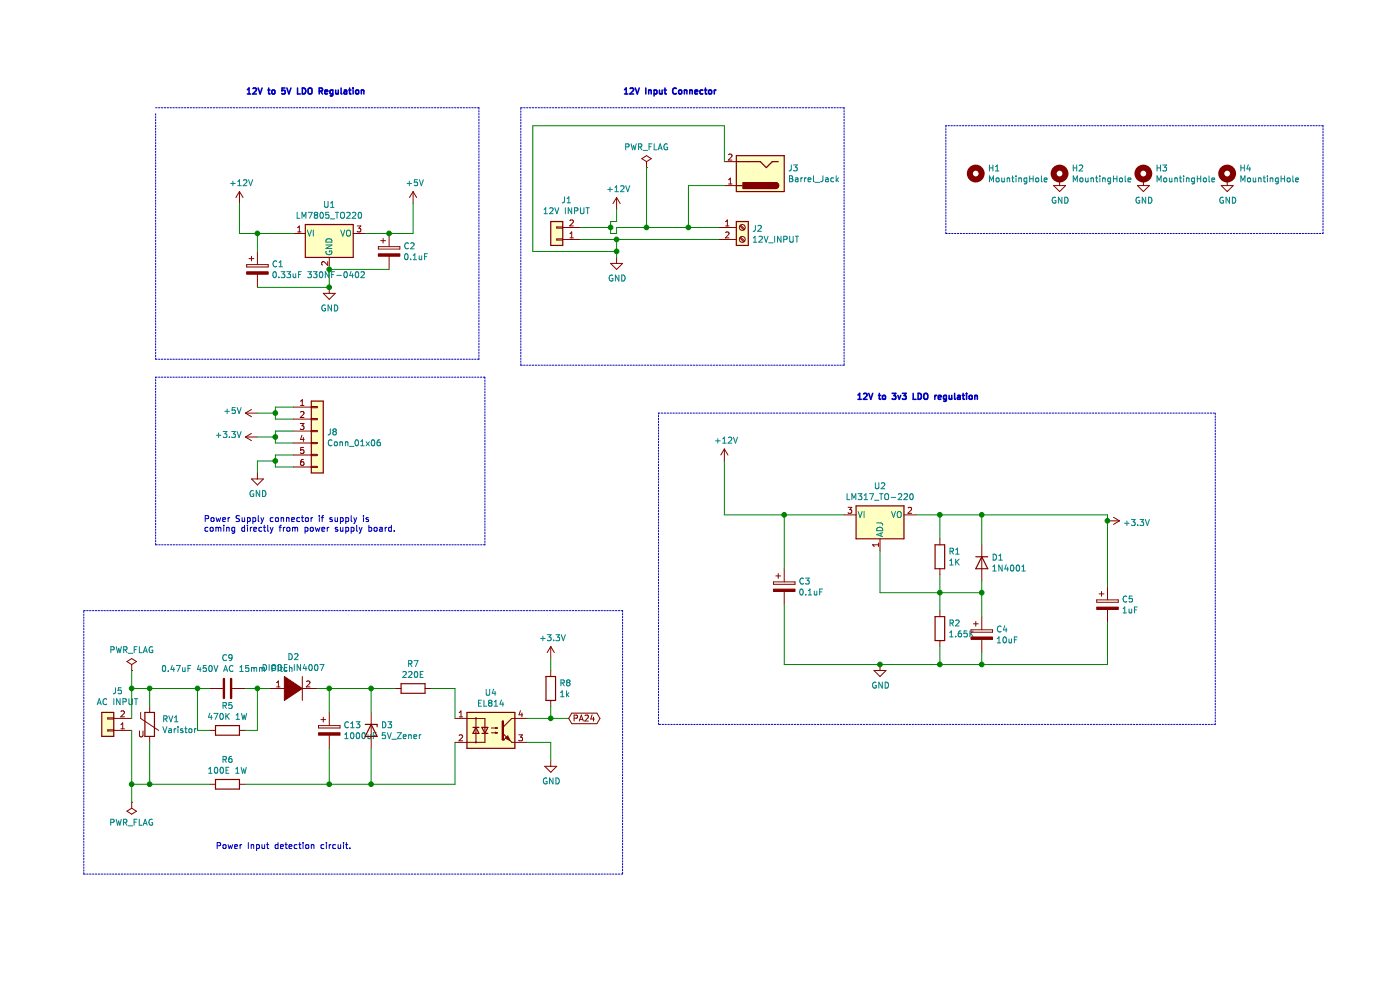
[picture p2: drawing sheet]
EESchema Schematic File Version 4
EELAYER 30 0
EELAYER END
$Descr A4 11693 8268
encoding utf-8
Sheet 2 4
Title ""
Date ""
Rev ""
Comp ""
Comment1 ""
Comment2 ""
Comment3 ""
Comment4 ""
$EndDescr
$Comp
L power:+12V #PWR04
U 1 1
P 5150 1750
F 0 "#PWR04" H 5150 1600 50  0001 C CNN
F 1 "+12V" H 5165 1923 50  0000 C CNN
F 2 "" H 5150 1750 50  0001 C CNN
F 3 "" H 5150 1750 50  0001 C CNN
	1    5150 1750
	1    0    0    -1  
$EndComp
$Comp
L power:GND #PWR05
U 1 1
P 5150 2150
F 0 "#PWR05" H 5150 1900 50  0001 C CNN
F 1 "GND" H 5155 1977 50  0000 C CNN
F 2 "" H 5150 2150 50  0001 C CNN
F 3 "" H 5150 2150 50  0001 C CNN
	1    5150 2150
	1    0    0    -1  
$EndComp
Wire Wire Line
	5150 1750 5150 1850
Wire Wire Line
	5150 1850 5100 1850
Wire Wire Line
	5100 1950 5150 1950
Wire Wire Line
	5150 1950 5150 1900
Wire Wire Line
	5100 1850 5100 1900
Wire Wire Line
	5150 1900 5400 1900
Wire Wire Line
	5150 2150 5150 2100
$Comp
L power:PWR_FLAG #FLG01
U 1 1
P 5400 1400
F 0 "#FLG01" H 5400 1475 50  0001 C CNN
F 1 "PWR_FLAG" H 5400 1573 50  0000 C CNN
F 2 "" H 5400 1400 50  0001 C CNN
F 3 "~" H 5400 1400 50  0001 C CNN
	1    5400 1400
	1    0    0    -1  
$EndComp
Wire Wire Line
	5400 1400 5400 1900
$Comp
L Regulator_Linear:LM7805_TO220 U1
U 1 1
P 2750 1950
F 0 "U1" H 2750 2192 50  0000 C CNN
F 1 "LM7805_TO220" H 2750 2101 50  0000 C CNN
F 2 "Package_TO_SOT_THT:TO-220-3_Vertical" H 2750 2175 50  0001 C CIN
F 3 "https://www.onsemi.cn/PowerSolutions/document/MC7800-D.PDF" H 2750 1900 50  0001 C CNN
	1    2750 1950
	1    0    0    -1  
$EndComp
$Comp
L power:+12V #PWR01
U 1 1
P 2000 1700
F 0 "#PWR01" H 2000 1550 50  0001 C CNN
F 1 "+12V" H 2015 1873 50  0000 C CNN
F 2 "" H 2000 1700 50  0001 C CNN
F 3 "" H 2000 1700 50  0001 C CNN
	1    2000 1700
	1    0    0    -1  
$EndComp
Wire Wire Line
	2000 1700 2000 1950
Wire Wire Line
	2000 1950 2150 1950
$Comp
L power:+5V #PWR03
U 1 1
P 3450 1700
F 0 "#PWR03" H 3450 1550 50  0001 C CNN
F 1 "+5V" H 3465 1873 50  0000 C CNN
F 2 "" H 3450 1700 50  0001 C CNN
F 3 "" H 3450 1700 50  0001 C CNN
	1    3450 1700
	1    0    0    -1  
$EndComp
Wire Wire Line
	3450 1700 3450 1950
Wire Wire Line
	3450 1950 3250 1950
$Comp
L power:GND #PWR02
U 1 1
P 2750 2400
F 0 "#PWR02" H 2750 2150 50  0001 C CNN
F 1 "GND" H 2755 2227 50  0000 C CNN
F 2 "" H 2750 2400 50  0001 C CNN
F 3 "" H 2750 2400 50  0001 C CNN
	1    2750 2400
	1    0    0    -1  
$EndComp
Wire Wire Line
	2750 2400 2750 2250
$Comp
L Device:CP C1
U 1 1
P 2150 2250
F 0 "C1" H 2268 2296 50  0000 L CNN
F 1 "0.33uF 330NF-0402" H 2268 2205 50  0000 L CNN
F 2 "Capacitor_SMD:C_0402_1005Metric" H 2188 2100 50  0001 C CNN
F 3 "~" H 2150 2250 50  0001 C CNN
	1    2150 2250
	1    0    0    -1  
$EndComp
Wire Wire Line
	2150 2100 2150 1950
Connection ~ 2150 1950
Wire Wire Line
	2150 1950 2450 1950
Wire Wire Line
	2150 2400 2750 2400
Connection ~ 2750 2400
$Comp
L Device:CP C2
U 1 1
P 3250 2100
F 0 "C2" H 3368 2146 50  0000 L CNN
F 1 "0.1uF" H 3368 2055 50  0000 L CNN
F 2 "Capacitor_SMD:C_0402_1005Metric" H 3288 1950 50  0001 C CNN
F 3 "~" H 3250 2100 50  0001 C CNN
	1    3250 2100
	1    0    0    -1  
$EndComp
Connection ~ 3250 1950
Wire Wire Line
	3250 1950 3050 1950
Wire Wire Line
	3250 2250 2750 2250
Connection ~ 2750 2250
$Comp
L Platform-rescue:LM317_TO-220-Regulator_Linear-Platform-rescue-Platform-rescue U2
U 1 1
P 7350 4300
F 0 "U2" H 7350 4542 50  0000 C CNN
F 1 "LM317_TO-220" H 7350 4451 50  0000 C CNN
F 2 "Package_TO_SOT_THT:TO-220-3_Vertical" H 7350 4550 50  0001 C CIN
F 3 "http://www.ti.com/lit/ds/symlink/lm317.pdf" H 7350 4300 50  0001 C CNN
	1    7350 4300
	1    0    0    -1  
$EndComp
$Comp
L power:+12V #PWR06
U 1 1
P 6050 3850
F 0 "#PWR06" H 6050 3700 50  0001 C CNN
F 1 "+12V" H 6065 4023 50  0000 C CNN
F 2 "" H 6050 3850 50  0001 C CNN
F 3 "" H 6050 3850 50  0001 C CNN
	1    6050 3850
	1    0    0    -1  
$EndComp
Wire Wire Line
	6050 3850 6050 4300
Wire Wire Line
	6050 4300 6550 4300
$Comp
L power:+3.3V #PWR010
U 1 1
P 9250 4350
F 0 "#PWR010" H 9250 4200 50  0001 C CNN
F 1 "+3.3V" V 9265 4478 50  0000 L CNN
F 2 "" H 9250 4350 50  0001 C CNN
F 3 "" H 9250 4350 50  0001 C CNN
	1    9250 4350
	0    1    1    0   
$EndComp
Wire Wire Line
	7650 4300 7850 4300
Wire Wire Line
	9250 4300 9250 4350
$Comp
L Device:CP C3
U 1 1
P 6550 4900
F 0 "C3" H 6668 4946 50  0000 L CNN
F 1 "0.1uF" H 6668 4855 50  0000 L CNN
F 2 "Capacitor_SMD:C_0402_1005Metric" H 6588 4750 50  0001 C CNN
F 3 "~" H 6550 4900 50  0001 C CNN
	1    6550 4900
	1    0    0    -1  
$EndComp
$Comp
L Device:CP C5
U 1 1
P 9250 5050
F 0 "C5" H 9368 5096 50  0000 L CNN
F 1 "1uF" H 9368 5005 50  0000 L CNN
F 2 "Capacitor_THT:CP_Radial_Tantal_D5.0mm_P5.00mm" H 9288 4900 50  0001 C CNN
F 3 "~" H 9250 5050 50  0001 C CNN
	1    9250 5050
	1    0    0    -1  
$EndComp
$Comp
L Device:CP C4
U 1 1
P 8200 5300
F 0 "C4" H 8318 5346 50  0000 L CNN
F 1 "10uF" H 8318 5255 50  0000 L CNN
F 2 "Capacitor_THT:CP_Radial_Tantal_D5.0mm_P5.00mm" H 8238 5150 50  0001 C CNN
F 3 "~" H 8200 5300 50  0001 C CNN
	1    8200 5300
	1    0    0    -1  
$EndComp
$Comp
L Diode:1N4001 D1
U 1 1
P 8200 4700
F 0 "D1" V 8154 4780 50  0000 L CNN
F 1 "1N4001" V 8245 4780 50  0000 L CNN
F 2 "Diode_THT:D_DO-41_SOD81_P10.16mm_Horizontal" H 8200 4525 50  0001 C CNN
F 3 "http://www.vishay.com/docs/88503/1n4001.pdf" H 8200 4700 50  0001 C CNN
	1    8200 4700
	0    1    1    0   
$EndComp
Wire Wire Line
	6550 4750 6550 4300
Connection ~ 6550 4300
Wire Wire Line
	6550 4300 7050 4300
Wire Wire Line
	6550 5050 6550 5550
Wire Wire Line
	8200 5450 8200 5550
$Comp
L power:GND #PWR07
U 1 1
P 7350 5550
F 0 "#PWR07" H 7350 5300 50  0001 C CNN
F 1 "GND" H 7355 5377 50  0000 C CNN
F 2 "" H 7350 5550 50  0001 C CNN
F 3 "" H 7350 5550 50  0001 C CNN
	1    7350 5550
	1    0    0    -1  
$EndComp
Wire Wire Line
	8200 5550 7850 5550
Connection ~ 7350 5550
Wire Wire Line
	6550 5550 7350 5550
Wire Wire Line
	8200 4550 8200 4300
Connection ~ 8200 4300
Wire Wire Line
	8200 4300 9250 4300
Wire Wire Line
	9250 4900 9250 4350
Connection ~ 9250 4350
Wire Wire Line
	9250 5200 9250 5550
Wire Wire Line
	9250 5550 8200 5550
Connection ~ 8200 5550
$Comp
L Device:R R1
U 1 1
P 7850 4650
F 0 "R1" H 7920 4696 50  0000 L CNN
F 1 "1K" H 7920 4605 50  0000 L CNN
F 2 "Resistor_SMD:R_0603_1608Metric" V 7780 4650 50  0001 C CNN
F 3 "~" H 7850 4650 50  0001 C CNN
	1    7850 4650
	1    0    0    -1  
$EndComp
$Comp
L Device:R R2
U 1 1
P 7850 5250
F 0 "R2" H 7920 5296 50  0000 L CNN
F 1 "1.65K" H 7920 5205 50  0000 L CNN
F 2 "Resistor_SMD:R_0603_1608Metric" V 7780 5250 50  0001 C CNN
F 3 "~" H 7850 5250 50  0001 C CNN
	1    7850 5250
	1    0    0    -1  
$EndComp
Wire Wire Line
	7850 4800 7850 4950
Wire Wire Line
	7850 4500 7850 4300
Connection ~ 7850 4300
Wire Wire Line
	7850 4300 8200 4300
Wire Wire Line
	7850 5400 7850 5550
Connection ~ 7850 5550
Wire Wire Line
	7850 5550 7350 5550
Wire Wire Line
	7850 4950 8200 4950
Wire Wire Line
	8200 4850 8200 4950
Connection ~ 7850 4950
Wire Wire Line
	7850 4950 7850 5100
Connection ~ 8200 4950
Wire Wire Line
	8200 4950 8200 5150
Wire Notes Line
	7050 900  7050 3050
Wire Notes Line
	7050 3050 4350 3050
Wire Notes Line
	4350 3050 4350 900 
Wire Notes Line
	4350 900  7050 900 
Wire Notes Line
	10150 6050 5500 6050
Wire Notes Line
	5500 6050 5500 3450
Wire Notes Line
	5500 3450 10150 3450
Wire Notes Line
	10150 3450 10150 6050
Wire Notes Line
	1300 950  1300 3000
Wire Notes Line
	1300 3000 4000 3000
Wire Notes Line
	4000 3000 4000 900 
Wire Notes Line
	4000 900  1300 900 
Text Notes 5200 800  0    50   ~ 10
12V Input Connector
Text Notes 2050 800  0    50   ~ 10
12V to 5V LDO Regulation
Text Notes 7150 3350 0    50   ~ 10
12V to 3v3 LDO regulation
$Comp
L Connector_Generic:Conn_01x02 J1
U 1 1
P 4650 2000
F 0 "J1" H 4568 1675 50  0000 C CNN
F 1 "12V INPUT" H 4568 1766 50  0000 C CNN
F 2 "TerminalBlock_Phoenix:TerminalBlock_Phoenix_MKDS-1,5-2_1x02_P5.00mm_Horizontal" H 4650 2000 50  0001 C CNN
F 3 "~" H 4650 2000 50  0001 C CNN
	1    4650 2000
	-1   0    0    1   
$EndComp
Wire Wire Line
	4850 1900 5100 1900
Connection ~ 5100 1900
Wire Wire Line
	5100 1900 5100 1950
Wire Wire Line
	4850 2000 5150 2000
Connection ~ 5150 2000
$Comp
L Connector:Screw_Terminal_01x02 J2
U 1 1
P 6200 1900
F 0 "J2" H 6280 1892 50  0000 L CNN
F 1 "12V_INPUT" H 6280 1801 50  0000 L CNN
F 2 "Connector_PinHeader_2.54mm:PinHeader_1x02_P2.54mm_Vertical" H 6200 1900 50  0001 C CNN
F 3 "~" H 6200 1900 50  0001 C CNN
	1    6200 1900
	1    0    0    -1  
$EndComp
Wire Wire Line
	6000 1900 5750 1900
Connection ~ 5400 1900
$Comp
L Mechanical:MountingHole H1
U 1 1
P 8150 1450
F 0 "H1" H 8250 1496 50  0000 L CNN
F 1 "MountingHole" H 8250 1405 50  0000 L CNN
F 2 "MountingHole:MountingHole_3.2mm_M3_DIN965_Pad" H 8150 1450 50  0001 C CNN
F 3 "~" H 8150 1450 50  0001 C CNN
	1    8150 1450
	1    0    0    -1  
$EndComp
$Comp
L Mechanical:MountingHole H2
U 1 1
P 8850 1450
F 0 "H2" H 8950 1496 50  0000 L CNN
F 1 "MountingHole" H 8950 1405 50  0000 L CNN
F 2 "MountingHole:MountingHole_3.2mm_M3_DIN965_Pad" H 8850 1450 50  0001 C CNN
F 3 "~" H 8850 1450 50  0001 C CNN
	1    8850 1450
	1    0    0    -1  
$EndComp
$Comp
L Mechanical:MountingHole H3
U 1 1
P 9550 1450
F 0 "H3" H 9650 1496 50  0000 L CNN
F 1 "MountingHole" H 9650 1405 50  0000 L CNN
F 2 "MountingHole:MountingHole_3.2mm_M3_DIN965_Pad" H 9550 1450 50  0001 C CNN
F 3 "~" H 9550 1450 50  0001 C CNN
	1    9550 1450
	1    0    0    -1  
$EndComp
$Comp
L Mechanical:MountingHole H4
U 1 1
P 10250 1450
F 0 "H4" H 10350 1496 50  0000 L CNN
F 1 "MountingHole" H 10350 1405 50  0000 L CNN
F 2 "MountingHole:MountingHole_3.2mm_M3_DIN965_Pad" H 10250 1450 50  0001 C CNN
F 3 "~" H 10250 1450 50  0001 C CNN
	1    10250 1450
	1    0    0    -1  
$EndComp
$Comp
L power:GND #PWR09
U 1 1
P 8850 1500
F 0 "#PWR09" H 8850 1250 50  0001 C CNN
F 1 "GND" H 8855 1327 50  0000 C CNN
F 2 "" H 8850 1500 50  0001 C CNN
F 3 "" H 8850 1500 50  0001 C CNN
	1    8850 1500
	1    0    0    -1  
$EndComp
$Comp
L power:GND #PWR011
U 1 1
P 9550 1500
F 0 "#PWR011" H 9550 1250 50  0001 C CNN
F 1 "GND" H 9555 1327 50  0000 C CNN
F 2 "" H 9550 1500 50  0001 C CNN
F 3 "" H 9550 1500 50  0001 C CNN
	1    9550 1500
	1    0    0    -1  
$EndComp
$Comp
L power:GND #PWR012
U 1 1
P 10250 1500
F 0 "#PWR012" H 10250 1250 50  0001 C CNN
F 1 "GND" H 10255 1327 50  0000 C CNN
F 2 "" H 10250 1500 50  0001 C CNN
F 3 "" H 10250 1500 50  0001 C CNN
	1    10250 1500
	1    0    0    -1  
$EndComp
Wire Notes Line
	7900 1050 7900 1950
Wire Notes Line
	7900 1950 11050 1950
Wire Notes Line
	11050 1950 11050 1050
Wire Notes Line
	11050 1050 7900 1050
$Comp
L Connector:Barrel_Jack J3
U 1 1
P 6350 1450
F 0 "J3" H 6120 1408 50  0000 R CNN
F 1 "Barrel_Jack" H 6120 1499 50  0000 R CNN
F 2 "Connector_BarrelJack:BarrelJack_Horizontal" H 6400 1410 50  0001 C CNN
F 3 "~" H 6400 1410 50  0001 C CNN
	1    6350 1450
	-1   0    0    1   
$EndComp
Wire Wire Line
	6050 1550 5750 1550
Wire Wire Line
	5750 1550 5750 1900
Connection ~ 5750 1900
Wire Wire Line
	5750 1900 5400 1900
Wire Wire Line
	6050 1350 6050 1050
Wire Wire Line
	6050 1050 4450 1050
Wire Wire Line
	4450 1050 4450 2100
Wire Wire Line
	4450 2100 5150 2100
Connection ~ 5150 2100
Wire Wire Line
	5150 2100 5150 2000
Wire Wire Line
	7350 4600 7350 4950
Wire Wire Line
	7350 4950 7850 4950
Wire Wire Line
	5150 2000 6000 2000
$Comp
L Connector_Generic:Conn_01x06 J8
U 1 1
P 2650 3600
F 0 "J8" H 2730 3592 50  0000 L CNN
F 1 "Conn_01x06" H 2730 3501 50  0000 L CNN
F 2 "Connector_Molex:Molex_KK-254_AE-6410-06A_1x06_P2.54mm_Vertical" H 2650 3600 50  0001 C CNN
F 3 "~" H 2650 3600 50  0001 C CNN
	1    2650 3600
	1    0    0    -1  
$EndComp
Wire Wire Line
	2450 3400 2300 3400
Wire Wire Line
	2300 3400 2300 3450
Wire Wire Line
	2300 3500 2450 3500
Wire Wire Line
	2450 3600 2300 3600
Wire Wire Line
	2300 3700 2450 3700
Wire Wire Line
	2450 3800 2300 3800
Wire Wire Line
	2300 3800 2300 3850
Wire Wire Line
	2300 3900 2450 3900
$Comp
L power:GND #PWR019
U 1 1
P 2150 3950
F 0 "#PWR019" H 2150 3700 50  0001 C CNN
F 1 "GND" H 2155 3777 50  0000 C CNN
F 2 "" H 2150 3950 50  0001 C CNN
F 3 "" H 2150 3950 50  0001 C CNN
	1    2150 3950
	1    0    0    -1  
$EndComp
Wire Wire Line
	2150 3950 2150 3850
Wire Wire Line
	2150 3850 2300 3850
Connection ~ 2300 3850
Wire Wire Line
	2300 3850 2300 3900
$Comp
L power:+5V #PWR017
U 1 1
P 2150 3450
F 0 "#PWR017" H 2150 3300 50  0001 C CNN
F 1 "+5V" V 2165 3578 50  0000 L CNN
F 2 "" H 2150 3450 50  0001 C CNN
F 3 "" H 2150 3450 50  0001 C CNN
	1    2150 3450
	0    -1   -1   0   
$EndComp
Wire Wire Line
	2150 3450 2300 3450
Connection ~ 2300 3450
Wire Wire Line
	2300 3450 2300 3500
Wire Wire Line
	2300 3600 2300 3650
$Comp
L power:+3.3V #PWR018
U 1 1
P 2150 3650
F 0 "#PWR018" H 2150 3500 50  0001 C CNN
F 1 "+3.3V" V 2165 3778 50  0000 L CNN
F 2 "" H 2150 3650 50  0001 C CNN
F 3 "" H 2150 3650 50  0001 C CNN
	1    2150 3650
	0    -1   -1   0   
$EndComp
Wire Wire Line
	2150 3650 2300 3650
Connection ~ 2300 3650
Wire Wire Line
	2300 3650 2300 3700
Wire Notes Line
	4050 3150 4050 4550
Wire Notes Line
	4050 4550 1300 4550
Wire Notes Line
	1300 4550 1300 3150
Wire Notes Line
	1300 3150 4050 3150
Text Notes 1700 4450 0    50   ~ 0
Power Supply connector if supply is\ncoming directly from power supply board.
$Comp
L Connector_Generic:Conn_01x02 J5
U 1 1
P 900 6100
F 0 "J5" H 818 5775 50  0000 C CNN
F 1 "AC INPUT" H 818 5866 50  0000 C CNN
F 2 "TerminalBlock_Phoenix:TerminalBlock_Phoenix_MKDS-1,5-2_1x02_P5.00mm_Horizontal" H 900 6100 50  0001 C CNN
F 3 "~" H 900 6100 50  0001 C CNN
	1    900  6100
	-1   0    0    1   
$EndComp
$Comp
L Device:Varistor RV1
U 1 1
P 1250 6050
F 0 "RV1" H 1353 6096 50  0000 L CNN
F 1 "Varistor" H 1353 6005 50  0000 L CNN
F 2 "Varistor:RV_Disc_D7mm_W3.4mm_P5mm" V 1180 6050 50  0001 C CNN
F 3 "~" H 1250 6050 50  0001 C CNN
	1    1250 6050
	1    0    0    -1  
$EndComp
$Comp
L Device:C C9
U 1 1
P 1900 5750
F 0 "C9" V 2152 5750 50  0000 C CNN
F 1 "0.47uF 450V AC 15mm Pitch" V 2061 5750 50  0000 C CNN
F 2 "Capacitor_THT:C_Rect_L7.2mm_W5.5mm_P5.00mm_FKS2_FKP2_MKS2_MKP2" H 1938 5600 50  0001 C CNN
F 3 "~" H 1900 5750 50  0001 C CNN
	1    1900 5750
	0    -1   -1   0   
$EndComp
$Comp
L Device:R R5
U 1 1
P 1900 6100
F 0 "R5" V 1693 6100 50  0000 C CNN
F 1 "470K 1W" V 1784 6100 50  0000 C CNN
F 2 "Resistor_THT:R_Axial_DIN0411_L9.9mm_D3.6mm_P12.70mm_Horizontal" V 1830 6100 50  0001 C CNN
F 3 "~" H 1900 6100 50  0001 C CNN
	1    1900 6100
	0    -1   1    0   
$EndComp
$Comp
L Device:R R6
U 1 1
P 1900 6550
F 0 "R6" V 1693 6550 50  0000 C CNN
F 1 "100E 1W" V 1784 6550 50  0000 C CNN
F 2 "Resistor_THT:R_Axial_DIN0411_L9.9mm_D3.6mm_P12.70mm_Horizontal" V 1830 6550 50  0001 C CNN
F 3 "~" H 1900 6550 50  0001 C CNN
	1    1900 6550
	0    -1   1    0   
$EndComp
$Comp
L pspice:DIODE D2
U 1 1
P 2450 5750
F 0 "D2" H 2450 6015 50  0000 C CNN
F 1 "DIODE IN4007" H 2450 5924 50  0000 C CNN
F 2 "Diode_THT:D_DO-41_SOD81_P10.16mm_Horizontal" H 2450 5750 50  0001 C CNN
F 3 "~" H 2450 5750 50  0001 C CNN
	1    2450 5750
	1    0    0    -1  
$EndComp
$Comp
L Device:CP C13
U 1 1
P 2750 6100
F 0 "C13" H 2868 6146 50  0000 L CNN
F 1 "1000uF" H 2868 6055 50  0000 L CNN
F 2 "Capacitor_THT:CP_Radial_D10.0mm_P2.50mm" H 2788 5950 50  0001 C CNN
F 3 "~" H 2750 6100 50  0001 C CNN
	1    2750 6100
	1    0    0    -1  
$EndComp
$Comp
L Device:D_Zener D3
U 1 1
P 3100 6100
F 0 "D3" V 3054 6180 50  0000 L CNN
F 1 "5V_Zener" V 3145 6180 50  0000 L CNN
F 2 "Diode_THT:D_DO-35_SOD27_P7.62mm_Horizontal" H 3100 6100 50  0001 C CNN
F 3 "~" H 3100 6100 50  0001 C CNN
	1    3100 6100
	0    1    1    0   
$EndComp
$Comp
L Device:R R7
U 1 1
P 3450 5750
F 0 "R7" V 3243 5750 50  0000 C CNN
F 1 "220E" V 3334 5750 50  0000 C CNN
F 2 "Resistor_SMD:R_0603_1608Metric" V 3380 5750 50  0001 C CNN
F 3 "~" H 3450 5750 50  0001 C CNN
	1    3450 5750
	0    -1   1    0   
$EndComp
$Comp
L Isolator:EL814 U4
U 1 1
P 4100 6100
F 0 "U4" H 4100 6417 50  0000 C CNN
F 1 "EL814" H 4100 6326 50  0000 C CNN
F 2 "OptoDevice:Luna_NSL-32" H 4100 5800 50  0001 C CNN
F 3 "http://lunainc.com/wp-content/uploads/2016/06/NSL-32.pdf" H 4150 6100 50  0001 C CNN
	1    4100 6100
	1    0    0    -1  
$EndComp
Wire Wire Line
	1750 5750 1650 5750
Wire Wire Line
	1100 5750 1100 6000
Wire Wire Line
	1100 6100 1100 6550
Wire Wire Line
	1100 6550 1250 6550
Wire Wire Line
	1250 6200 1250 6550
Connection ~ 1250 6550
Wire Wire Line
	1250 6550 1750 6550
Wire Wire Line
	1250 5900 1250 5750
Connection ~ 1250 5750
Wire Wire Line
	1250 5750 1100 5750
Wire Wire Line
	1750 6100 1650 6100
Wire Wire Line
	1650 6100 1650 5750
Connection ~ 1650 5750
Wire Wire Line
	1650 5750 1250 5750
Wire Wire Line
	2050 5750 2150 5750
Wire Wire Line
	2050 6100 2150 6100
Wire Wire Line
	2150 6100 2150 5750
Connection ~ 2150 5750
Wire Wire Line
	2150 5750 2250 5750
Wire Wire Line
	2650 5750 2750 5750
Wire Wire Line
	3600 5750 3800 5750
Wire Wire Line
	3800 5750 3800 6000
Wire Wire Line
	3800 6200 3800 6550
Wire Wire Line
	3100 6250 3100 6550
Wire Wire Line
	2050 6550 2750 6550
Connection ~ 3100 6550
Wire Wire Line
	3100 6550 3800 6550
Wire Wire Line
	2750 6250 2750 6550
Connection ~ 2750 6550
Wire Wire Line
	2750 6550 3100 6550
Wire Wire Line
	2750 5950 2750 5750
Connection ~ 2750 5750
Wire Wire Line
	2750 5750 3100 5750
Wire Wire Line
	3100 5950 3100 5750
Connection ~ 3100 5750
Wire Wire Line
	3100 5750 3300 5750
$Comp
L Device:R R8
U 1 1
P 4600 5750
F 0 "R8" H 4670 5796 50  0000 L CNN
F 1 "1k" H 4670 5705 50  0000 L CNN
F 2 "Resistor_SMD:R_0603_1608Metric" V 4530 5750 50  0001 C CNN
F 3 "~" H 4600 5750 50  0001 C CNN
	1    4600 5750
	1    0    0    -1  
$EndComp
Wire Wire Line
	4400 6000 4600 6000
Wire Wire Line
	4600 6000 4600 5900
$Comp
L power:GND #PWR025
U 1 1
P 4600 6350
F 0 "#PWR025" H 4600 6100 50  0001 C CNN
F 1 "GND" H 4605 6177 50  0000 C CNN
F 2 "" H 4600 6350 50  0001 C CNN
F 3 "" H 4600 6350 50  0001 C CNN
	1    4600 6350
	1    0    0    -1  
$EndComp
Wire Wire Line
	4600 6350 4600 6200
Wire Wire Line
	4600 6200 4400 6200
$Comp
L power:+3.3V #PWR023
U 1 1
P 4600 5500
F 0 "#PWR023" H 4600 5350 50  0001 C CNN
F 1 "+3.3V" H 4615 5673 50  0000 C CNN
F 2 "" H 4600 5500 50  0001 C CNN
F 3 "" H 4600 5500 50  0001 C CNN
	1    4600 5500
	1    0    0    -1  
$EndComp
Wire Wire Line
	4600 5500 4600 5600
Text GLabel 4750 6000 2    50   BiDi ~ 0
PA24
Wire Wire Line
	4750 6000 4600 6000
Connection ~ 4600 6000
Wire Notes Line
	5200 5100 5200 7300
Wire Notes Line
	5200 7300 700  7300
Wire Notes Line
	700  7300 700  5100
Wire Notes Line
	700  5100 5200 5100
Text Notes 1800 7100 0    50   ~ 0
Power Input detection circuit.
$Comp
L power:PWR_FLAG #FLG0101
U 1 1
P 1100 5600
F 0 "#FLG0101" H 1100 5675 50  0001 C CNN
F 1 "PWR_FLAG" H 1100 5773 50  0000 C CNN
F 2 "" H 1100 5600 50  0001 C CNN
F 3 "~" H 1100 5600 50  0001 C CNN
	1    1100 5600
	1    0    0    -1  
$EndComp
$Comp
L power:PWR_FLAG #FLG0102
U 1 1
P 1100 6700
F 0 "#FLG0102" H 1100 6775 50  0001 C CNN
F 1 "PWR_FLAG" H 1100 6873 50  0000 C CNN
F 2 "" H 1100 6700 50  0001 C CNN
F 3 "~" H 1100 6700 50  0001 C CNN
	1    1100 6700
	-1   0    0    1   
$EndComp
Wire Wire Line
	1100 5600 1100 5750
Connection ~ 1100 5750
Wire Wire Line
	1100 6550 1100 6700
Connection ~ 1100 6550
$EndSCHEMATC
